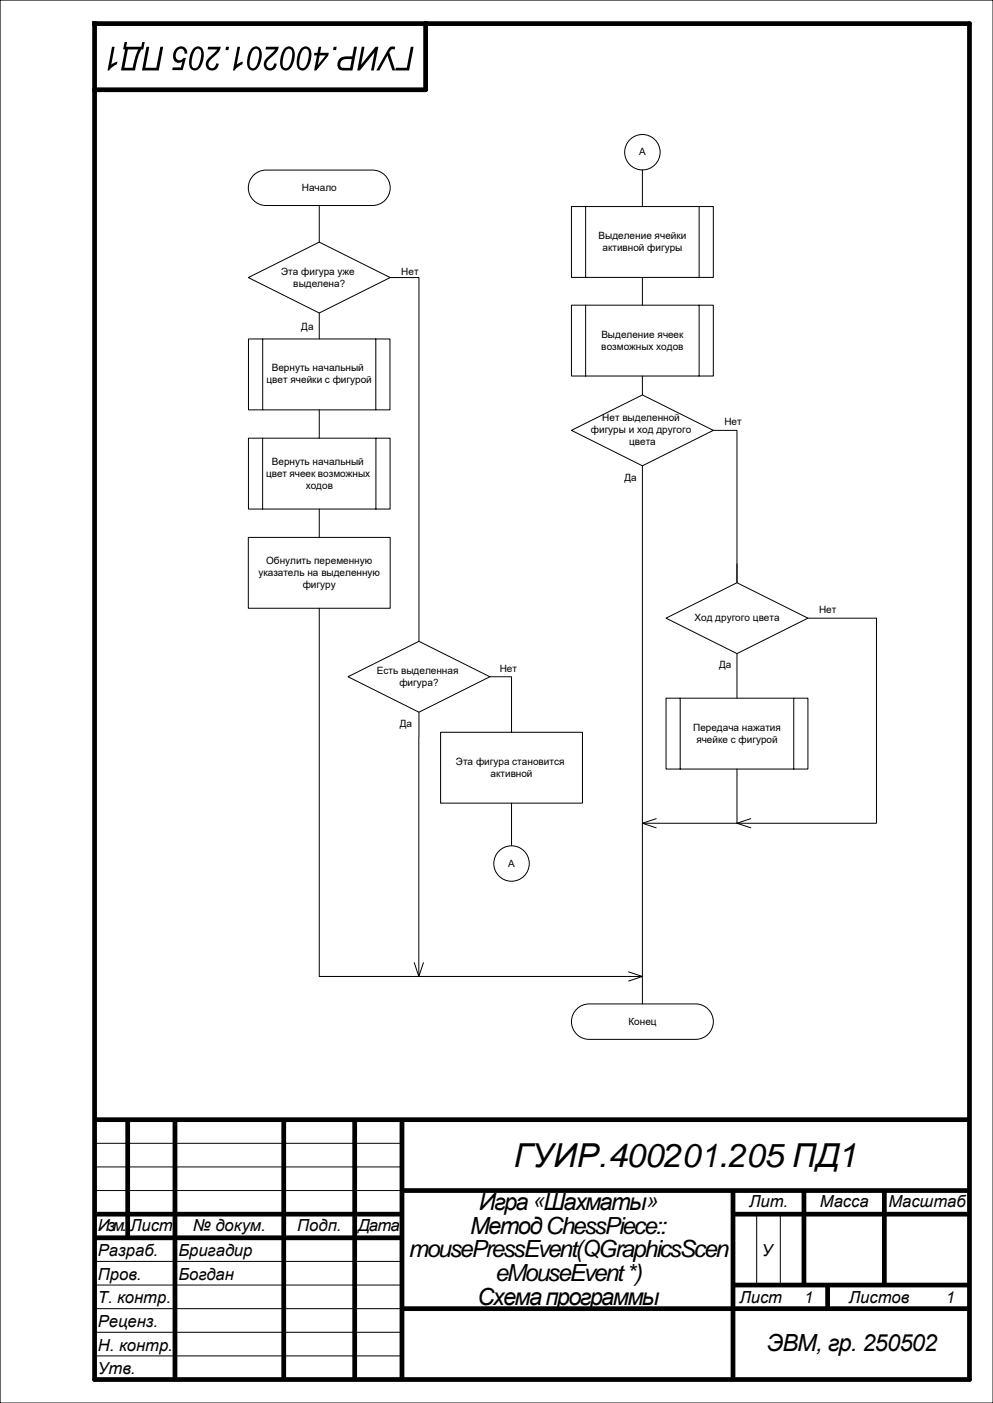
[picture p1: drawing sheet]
<svg xmlns="http://www.w3.org/2000/svg" width="210mm" height="297mm" viewBox="0 0 210 297" stroke-linecap="round" stroke-linejoin="round" font-family="sans-serif">
<path d="M0 0h210v297h-210z" fill="none" stroke="#000" stroke-width=".25"/>
<path d="M20 5h185v287h-185zM90 5v14h-70" fill="none" stroke="#000" stroke-width="1"/>
<g fill="none" stroke="#000" stroke-width="1" stroke-linecap="butt">
<path d="M20 237h185M27 237v25M37 237v55M60 237v55M75 237v55M85 237v55M20 257h65M85 252h120M155 252v40M155 257h50M170 252v20M187 252v20"/>
<path d="M20 262h65M85 277h120M155 272h50M175 272v5"/>
</g>
<path d="M20 242h65M20 247h65M20 252h65M160 257v15M165 257v15M20 267h65M20 272h65M20 277h65M20 282h65M20 287h65" fill="none" stroke="#000" stroke-width=".21"/>
<g fill="#000">
<path d="M47.8 9.9h.6l-.1 .7h-.6zM44 9.9h2.7a4.7 4.7 0 0 1-2.1 2.7 .97 .97 0 0 0-.5 1.1 .97 .97 0 0 0 .9 .7l.5-.4 .2-.6 .6 .1a1.4 1.4 0 0 1-2 1.3 1.4 1.4 0 0 1-.3-2.3l1.9-2h-2zM41 10.2a1.21 1.21 0 0 1 1.4-.3 1.21 1.21 0 0 1 .7 1.2 3.7 3.7 0 0 1-1.6 3.8 1.31 1.31 0 0 1-1.5-1.6 4.7 4.7 0 0 1 1-3.1zM41.3 10.6a4.6 4.6 0 0 0-.6 3.6 .95 .95 0 0 0 1 0 .95 .95 0 0 0 .5-.9l.1-.3a3.2 3.2 0 0 0 0-2.5l-.4-.2zM37.2 10.3a1.36 1.36 0 0 1 1.6-.4 1.36 1.36 0 0 1 .8 1.4l-.6 .1a.87 .87 0 0 0-.7-1.1 .87 .87 0 0 0-1 .8 .98 .98 0 0 0-.1 1.1 .98 .98 0 0 0 1.1 .5l.5-.5 .5 .1-.7 2.5h-2.2l.1-.5h1.7l.4-1.3a1.24 1.24 0 0 1-1.6 .1 1.24 1.24 0 0 1-.4-1.5l.2-.8zM31 9.9h.6l-.9 4.4h2.4l.8-4.4h.6l-.9 5h-3.6zM26.3 8.9h.6l-.2 1h3.2l.2-1h.5l-.3 1.6h-.4l-.6 1.3-.7 3.1h-3l.8-4.4h-.4zM27 10.5l-.7 3.8h1.8l.5-2.4 .7-1.4zM23.7 9.9h.5l-.7 3.8 1.3-.7-.1 .6-1 .7-.6 .6h-.4z"/>
<path d="M67.4 9.9h.5l-.2 1.3h1.8l-.1 .6-2.5 3.1h-.5l.6-3.2h-.6l.1-.5h.6zM67.6 11.7l-.4 2.1 1.7-2.1zM63.8 10.2a1.21 1.21 0 0 1 1.3-.3 1.21 1.21 0 0 1 .7 1.2 3.7 3.7 0 0 1-1.5 3.8 1.31 1.31 0 0 1-1.6-1.6 4.7 4.7 0 0 1 1.1-3.1zM64 10.6a4.6 4.6 0 0 0-.5 3.6 .95 .95 0 0 0 1 0 .95 .95 0 0 0 .5-.9l.1-.3a3.2 3.2 0 0 0-.1-2.5l-.4-.2zM60.3 10.2a1.21 1.21 0 0 1 1.3-.3 1.21 1.21 0 0 1 .7 1.2 3.7 3.7 0 0 1-1.5 3.8 1.31 1.31 0 0 1-1.6-1.6 4.7 4.7 0 0 1 1.1-3.1zM60.5 10.6a4.6 4.6 0 0 0-.6 3.6 .95 .95 0 0 0 1.1 0 .95 .95 0 0 0 .4-.9l.1-.3a3.2 3.2 0 0 0 0-2.5l-.4-.2zM56.3 9.9h2.6a4.7 4.7 0 0 1-2 2.7 .97 .97 0 0 0-.6 1.1 .97 .97 0 0 0 1 .7l.5-.4 .2-.6 .5 .1a1.4 1.4 0 0 1-2 1.3 1.4 1.4 0 0 1-.3-2.3l2-2h-2.1zM53.3 10.2a1.21 1.21 0 0 1 1.3-.3 1.21 1.21 0 0 1 .7 1.2 3.7 3.7 0 0 1-1.5 3.8 1.31 1.31 0 0 1-1.6-1.6 4.7 4.7 0 0 1 1.1-3.1zM53.5 10.6a4.6 4.6 0 0 0-.5 3.6 .95 .95 0 0 0 1 0 .95 .95 0 0 0 .5-.9l.1-.3a3.2 3.2 0 0 0-.1-2.5l-.4-.2zM50.2 9.9h.6l-.7 3.8 1.3-.7-.1 .6-1.1 .7-.6 .6h-.3z"/>
<path d="M86.9 9.9h.6l-1 5h-2.9l.1-.6h2.3zM82.4 10l.5-.2 .7 .1-.1 .6h-.7l-.5 .6 1.3 3.8h-.6l-1.1-3.2-1.7 3.2h-.6zM76.5 9.9h.6l-.8 3.8 3.1-3.8h.6l-1 5h-.5l.7-3.8-3.1 3.8h-.6zM71.9 12.4l.9-.4 1.7-.1 .4-2h.6l-1 5h-1.9a1.4 1.4 0 0 1-1.2-1 1.4 1.4 0 0 1 .5-1.5zM72.2 12.9a.83 .83 0 0 0-.2 1 .83 .83 0 0 0 .9 .5h1.1l.4-1.9-1.6 .1zM70.6 9.9h.6l-.1 .7h-.7z"/>
</g>
<path d="M53.6 37.1a3.7 3.7 0 0 1 2.7-1.1h22.5a3.8 3.8 0 0 1 3.7 3.8 3.8 3.8 0 0 1-3.7 3.7h-22.5a3.7 3.7 0 0 1-3.5-2.3 3.7 3.7 0 0 1 .8-4.1z" fill-rule="evenodd" fill="#fff"/>
<path d="M53.6 37.1a3.7 3.7 0 0 1 2.7-1.1h22.5a3.8 3.8 0 0 1 3.7 3.8 3.8 3.8 0 0 1-3.7 3.7h-22.5a3.7 3.7 0 0 1-3.5-2.3 3.7 3.7 0 0 1 .8-4.1z" fill="none" stroke="#000" stroke-width=".21"/>
<path d="M52.5 58.8l15-7.5 15 7.5-15 7.5z" fill-rule="evenodd" fill="#fff"/>
<path d="M52.5 58.8l15-7.5 15 7.5-15 7.5zM67.5 43.5v7.8M82.5 58.8h6.1v76.9M67.5 66.3v5.5M67.5 107.7v6" fill="none" stroke="#000" stroke-width=".21"/>
<path d="M93.2 155h30v15h-30z" fill-rule="evenodd" fill="#fff"/>
<path d="M93.2 155h30v15h-30z" fill="none" stroke="#000" stroke-width=".21"/>
<path d="M73.6 143.2l15-7.5 15 7.5-15 7.5z" fill-rule="evenodd" fill="#fff"/>
<path d="M73.6 143.2l15-7.5 15 7.5-15 7.5zM103.6 143.2h4.6v11.8M108.2 170v9" fill="none" stroke="#000" stroke-width=".21"/>
<circle cx="108.2" cy="182.8" r="3.8" fill="#fff"/>
<circle cx="108.2" cy="182.8" r="3.8" fill="none" stroke="#000" stroke-width=".21"/>
<circle cx="135.8" cy="32.2" r="3.8" fill="#fff"/>
<g fill="none" stroke="#000" stroke-width=".21">
<path d="M135.8 36v7.7"/>
<circle cx="135.8" cy="32.2" r="3.8"/>
</g>
<path d="M120.8 91.1l15-7.5 15 7.5-15 7.5z" fill-rule="evenodd" fill="#fff"/>
<path d="M120.8 91.1l15-7.5 15 7.5-15 7.5zM150.8 91.1h5v32.2v-4" fill="none" stroke="#000" stroke-width=".21"/>
<path d="M140.8 147.8h30v15h-30z" fill-rule="evenodd" fill="#fff"/>
<path d="M140.8 147.8h30v15h-30zM143.8 147.8v15M167.8 147.8v15" fill="none" stroke="#000" stroke-width=".21"/>
<path d="M140.8 130.8l15-7.5 15 7.5-15 7.5z" fill-rule="evenodd" fill="#fff"/>
<path d="M140.8 130.8l15-7.5 15 7.5-15 7.5zM155.8 138.3v9.5" fill="none" stroke="#000" stroke-width=".21"/>
<path d="M120.8 64.6h30v15h-30z" fill-rule="evenodd" fill="#fff"/>
<path d="M120.8 64.6h30v15h-30zM123.8 64.6v15M135.8 79.6v4M147.8 64.6v15" fill="none" stroke="#000" stroke-width=".21"/>
<path d="M121.9 213.6a3.7 3.7 0 0 1 2.7-1.1h22.5a3.8 3.8 0 0 1 3.7 3.7 3.8 3.8 0 0 1-3.7 3.8h-22.5a3.7 3.7 0 0 1-3.5-2.3 3.7 3.7 0 0 1 .8-4.1z" fill-rule="evenodd" fill="#fff"/>
<path d="M121.9 213.6a3.7 3.7 0 0 1 2.7-1.1h22.5a3.8 3.8 0 0 1 3.7 3.7 3.8 3.8 0 0 1-3.7 3.8h-22.5a3.7 3.7 0 0 1-3.5-2.3 3.7 3.7 0 0 1 .8-4.1z" fill="none" stroke="#000" stroke-width=".21"/>
<path d="M120.8 43.7h30v15h-30z" fill-rule="evenodd" fill="#fff"/>
<g fill="none" stroke="#000" stroke-width=".21">
<path d="M120.8 43.7h30v15h-30zM123.8 43.7v15M135.8 58.7v5.9M147.8 43.7v15M52.5 71.8h30v15h-30zM55.5 71.8v15M79.5 71.8v15M52.5 92.7h30v15h-30zM55.5 92.7v15M67.5 86.8v5.9M79.5 92.7v15M135.8 98.6v113.9"/>
<path d="M52.5 113.7h30v15h-30zM67.5 128.7v78h68.3M170.8 130.8h14.5v43.5h-29.5M88.6 150.7v56M138.8 173.3l-3 1 3 .9M155.8 162.8v11.5h-20M158.8 173.3l-3 1 3 .9M87.6 203.8l1 2.9 .9-2.9M132.9 205.7l2.9 1-2.9 1"/>
</g>
<text font-size="7" x="108.7" y="247">ГУИР.400201.205 ПД1</text>
<g font-size="5">
<text x="101.2" y="256.1">Игра«Шахматы»</text>
<text x="99.4" y="261.1">МетодChessPiece::</text>
<text x="86.4" y="266.1">mousePressEvent(QGraphicsScen</text>
<text x="104.7" y="271.1">eMouseEvent *)</text>
<text x="101" y="276.1">Схема программы</text>
<text x="162.1" y="286">ЭВМ, гр. 250502</text>
</g>
<g font-size="3.5">
<text x="158.4" y="255.6">Лит.</text>
<text x="173.4" y="255.6">Масса</text>
<text x="187.9" y="255.6">Масштаб</text>
<text x="20.7" y="260.6">Изм.</text>
<text x="27.5" y="260.6">Лист</text>
<text x="40.8" y="260.6">№ докум.</text>
<text x="62.9" y="260.6">Подп.</text>
<text x="75.7" y="260.6">Дата</text>
<text x="20.7" y="265.9">Разраб.</text>
<text x="37.7" y="265.9">Бригадир</text>
<text x="161.1" y="265.9">У</text>
<text x="20.7" y="270.9">Пров.</text>
<text x="20.7" y="275.9">Т. контр.</text>
<text x="37.7" y="270.9">Богдан</text>
<text x="156.3" y="275.8">Лист</text>
<text x="169.9" y="275.8">1</text>
<text x="179.5" y="275.8">Листов</text>
<text x="199.9" y="275.8">1</text>
<text x="20.7" y="280.9">Реценз.</text>
<text x="20.7" y="285.9">Н. контр.</text>
<text x="20.7" y="290.9">Утв.</text>
</g>
<g font-size="2.1">
<text x="135.2" y="32.9">А</text>
<text x="63.8" y="40.4">Начало</text>
<text x="126.6" y="50.6">Выделение ячейки</text>
<text x="127.4" y="53.1">активной фигуры</text>
<text x="59.4" y="58.1">Эта фигура уже</text>
<text x="84.8" y="58.2">Нет</text>
<text x="62" y="60.7">выделена?</text>
<text x="63.7" y="69.9">Да</text>
<text x="127.2" y="71.5">Выделение ячеек</text>
<text x="127.1" y="74">возможных ходов</text>
<text x="56.4" y="81.2">цвет ячейки с фигурой</text>
<text x="57.5" y="78.6">Вернуть начальный</text>
<text x="127.3" y="89.2">Нет выделенной</text>
<text x="124.9" y="91.7">фигуры и ход другого</text>
<text x="133" y="94.3">цвета</text>
<text x="153.2" y="90">Нет</text>
<text x="56.3" y="100.9">цвет ячеек возможных</text>
<text x="57.5" y="98.4">Вернуть начальный</text>
<text x="132.1" y="101.7">Да</text>
<text x="64.6" y="103.4">ходов</text>
<text x="56.3" y="119.4">Обнулить переменную</text>
<text x="54.6" y="121.9">указатель на выделенную</text>
<text x="64" y="124.4">фигуру</text>
<text x="146.8" y="131.5">Ход другого цвета</text>
<text x="173.2" y="129.8">Нет</text>
<text x="79.7" y="142.6">Есть выделенная</text>
<text x="105.7" y="142.2">Нет</text>
<text x="152.1" y="141.5">Да</text>
<text x="84.5" y="145.2">фигура?</text>
<text x="84.5" y="153.9">Да</text>
<text x="146.6" y="154.7">Передача нажатия</text>
<text x="96.4" y="161.9">Эта фигура становится</text>
<text x="147.2" y="157.2">ячейке с фигурой</text>
<text x="103.7" y="164.4">активной</text>
<text x="107.5" y="183.4">А</text>
<text x="132.9" y="216.9">Конец</text>
</g>
</svg>
